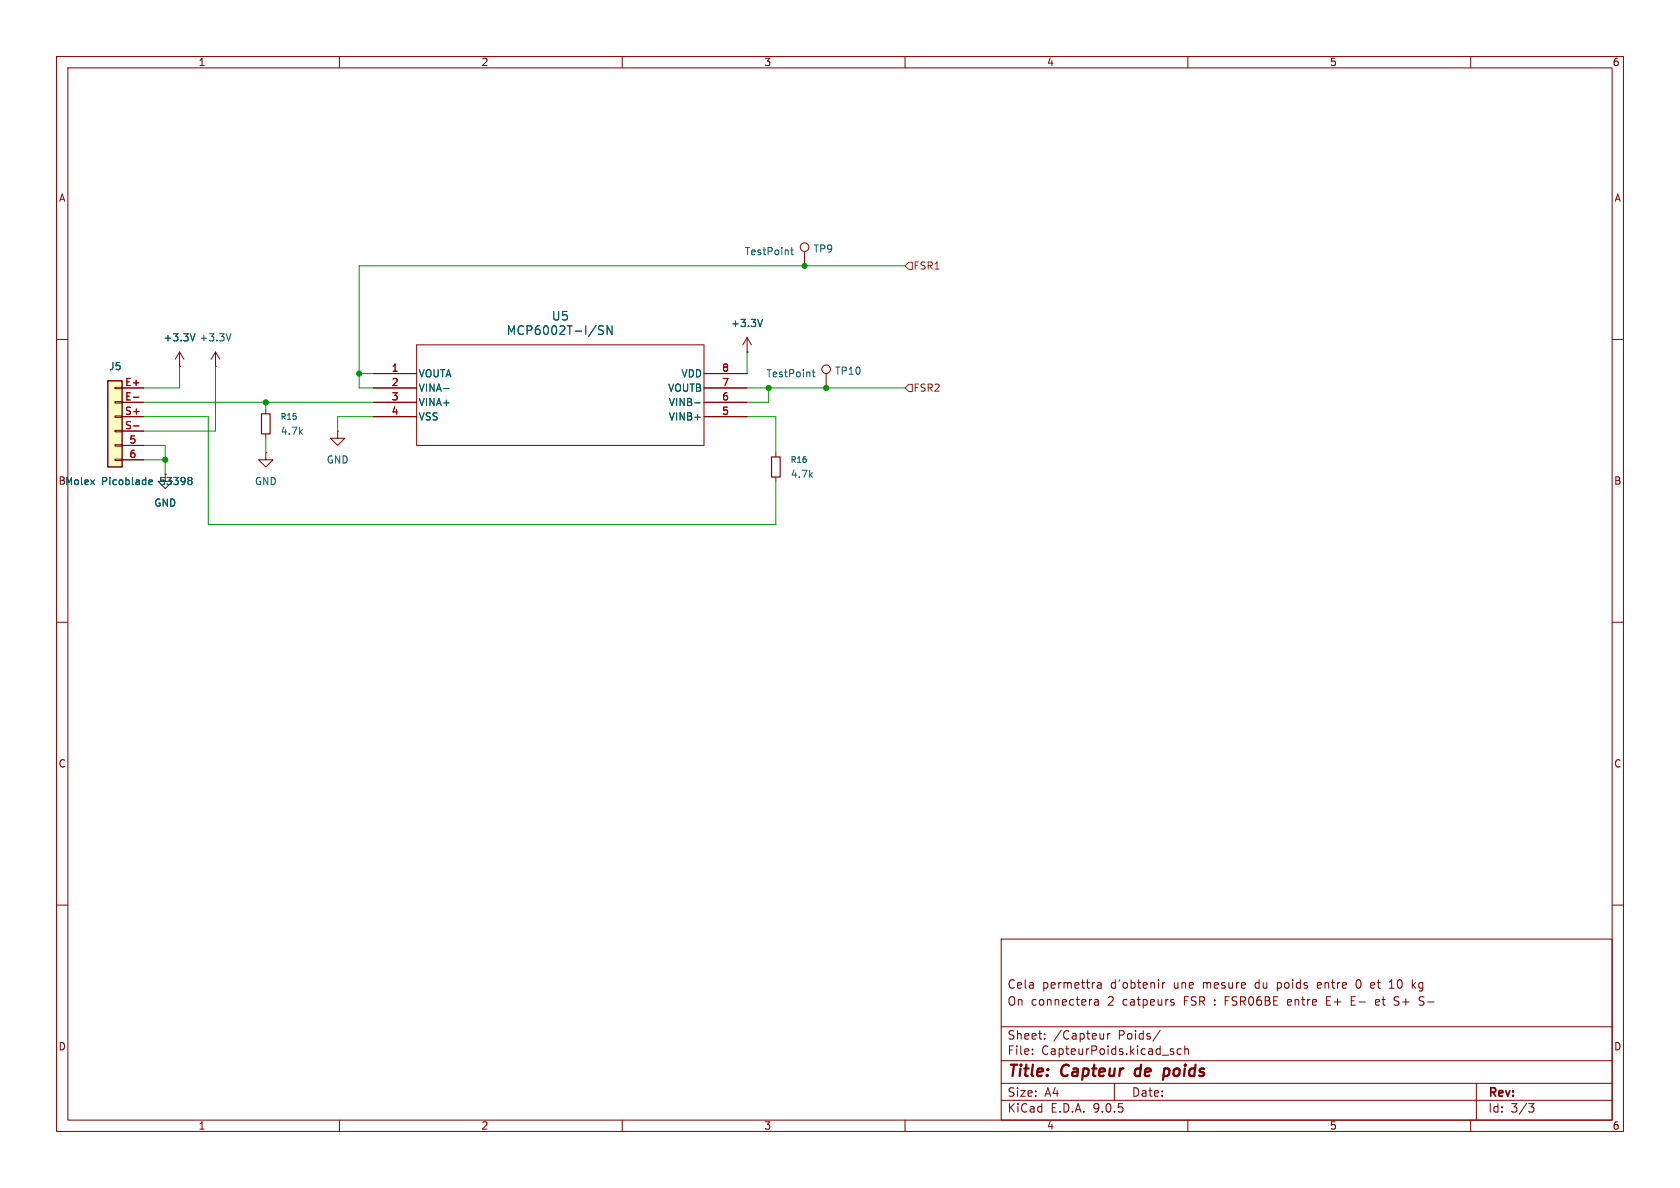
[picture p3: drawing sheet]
<svg xmlns="http://www.w3.org/2000/svg" width="297mm" height="210mm" viewBox="0 0 297 210" stroke-linecap="round" stroke-linejoin="round" font-family="sans-serif">
<g fill="none" stroke="#840000" stroke-width=".18">
<path d="M10 10h277v190h-277zM12 12h273v186h-273zM60 10v2M110 10v2M160 10v2M210 10v2M260 10v2M132.1 59.7l-.8 1.3M132.1 59.7l.7 1.3M132.1 59.7v2.5M142.2 44.5v2.5M10 60h2"/>
<path d="M31.7 64.8h.1M31.7 62.2l-.7 1.3M31.7 62.2l.8 1.3M31.7 62.2v2.6M38.1 64.8h.1M38.1 62.2l-.8 1.3M38.1 62.2l.8 1.3M38.1 62.2v2.6M66 66h7.7M66 68.6h7.7M66 71.1h7.7M66 73.7h7.7"/>
<path d="M73.7 61h50.8v17.7h-50.8zM124.5 66h7.6M124.5 68.6h7.6M124.5 71.1h7.6M124.5 73.7h7.6M132.1 62.2h.1M146 66v2.6M285 60h2M137.2 80v.8M137.2 84.3v.8M10 110h2M285 110h2"/>
<path d="M10 160h2M177 166h108v32h-108zM193.5 176.8h.6l.1 .9M194 173.8h.6l.1 .9M194.2 177.1h-.5a.29 .29 0 0 0-.2 .3 .29 .29 0 0 0 .2 .3l.5-.1M194.7 174.1h-.5a.29 .29 0 0 0-.2 .3 .29 .29 0 0 0 .2 .3l.5-.1M205.5 173.7v1M206 173.7l-.3 .1-.2 .2M207.2 176.7l.3 .1M207.2 177.2l.3 .1 .1 .2-.2 .2h-.3M227.7 176.8v.8M228.3 177.1l-.7 .1"/>
<path d="M233 173.8v.8M233.6 174.1l-.7 .1M234.5 176.9h.5M235.2 176.2h-.7v1.5h.7M238.9 176.9h.5M239.6 176.2h-.7v1.5h.7M240.1 173.2a.94 .94 0 0 0 0 1.5M240.2 177.1h1.2M242.4 174.6l.4 .1M242.8 173.7l-.4 .1M243 174.1l-.7 .1M243.8 176.8l-.4-.1-.2 .2v.7h.6"/>
<path d="M243.9 177.1l-.7 .1M245.6 174.7h.9M245.7 173.6l.3-.4v1.5M246.7 176.2l.6 .1M246.7 176.9l.5 .2M247.2 177.6l-.5 .1M249.8 174.1l.4 .6M250.2 173.7l-.5 .6M251 176.8l.6 .3 .1 .3-.2 .3-.6-.1M251 176.3h.7M252.4 177.1h1.1M285 160h2"/>
<path d="M60 198v2M110 198v2M160 198v2M177 194.5h108M177 191.5h108M177 187.5h108M177 181.5h108M182.5 186.3v.1M182.5 185.5v.1M184.7 183.6v.1M184.7 182.8v.1M195.1 182.7v1"/>
<path d="M195.1 183.6l-.2 .1M195.8 182.7v1M196.2 182.7l-.2 .1-.2 .2M197 191.5v3M205.1 182.1l-1.3 2M207.1 185.9l.4 .1v.2l-.2 .2h-.3M207.1 185.4l.4 .1M208.8 185.5l-.4-.1-.3 .3v.4l.1 .2h.6M209.5 185.5l.2-.1 .3 .1 .1 .9M209.5 184.9v1.5M210 198v2M260 198v2"/>
<path d="M261 191.5v6.5M270.2 195.1h1l-.5 .6 .4 .1 .1 .5-.3 .3h-.4"/>
<circle cx="142.2" cy="43.7" r=".76"/>
<circle cx="146" cy="65.3" r=".76"/>
</g>
<path d="M200.8 189.1l-.2 .7 .3 .4M205.7 190.1l.2 .1 .6-.1M205.8 189l.2-.1 .6 .1M205.8 188.9l-.2 2" fill="none" stroke="#840000" stroke-width=".4"/>
<path d="M34.5 59l-.5 1.3M40.8 59l-.4 1.3M106.7 57.7l-.6-.1-.3 .3 .2 .3 .6 .3v.5l-.2 .1-.6-.1M108.2 57.6v1.5l-.9-1.5v1.5M134.8 56.5l-.4 1.2M139.8 44.2h.5M140 43.8v1l.3 .2M78.4 68.7h1M122.8 71.2h1M143.6 65.8h.5M143.8 65.3v1.1l.3 .2" fill="none" stroke="#006464" stroke-width=".18"/>
<path d="M136.4 80.8h1.5v3.5h-1.5z" fill="none" stroke="#840000" stroke-width=".2"/>
<path d="M19 67.3h2.6v15.3h-2.6z" fill="#ffffc2"/>
<path d="M19 67.3h2.6v15.3h-2.6z" fill="none" stroke="#840000" stroke-width=".25"/>
<g fill="none" stroke="#840000" stroke-width=".18">
<path d="M20.3 68.5h1.3v.2h-1.3zM20.3 71h1.3v.2h-1.3zM20.3 73.5h1.3v.3h-1.3zM20.3 76.1h1.3v.2h-1.3zM20.3 78.6h1.3v.3h-1.3zM21.6 68.6h3.8M21.6 71.1h3.8M21.6 73.7h3.8M21.6 76.2h3.8M21.6 78.7h3.8M31.7 64.8h.1M47 72.4v.8"/>
<path d="M47 76.7v.8M59.7 76.2v1.3h1.3l-1.3 1.2-1.3-1.2h1.3M59.7 76.2h.1M66 68.6h7.7M66 71.1h7.7M66 73.7h7.7M66 66h7.7M124.5 68.6h7.6M124.5 71.1h7.6M124.5 73.7h7.6M124.5 66h7.6M132.1 62.2h.1"/>
<path d="M20.3 81.2h1.3v.2h-1.3zM21.6 81.3h3.8M29.2 83.8v1.3h1.3l-1.3 1.3-1.3-1.3h1.3M29.2 83.8h.1M47 80v1.3h1.3l-1.3 1.3-1.3-1.3h1.3M47 80h.1"/>
</g>
<path d="M23.6 70.2h1M23.6 75.3h1" fill="none" stroke="#a90000" stroke-width=".18"/>
<path d="M34.5 59l-.5 1.3M106.7 57.7l-.6-.1-.3 .3 .2 .3 .6 .3v.5l-.2 .1-.6-.1M108.2 57.6v1.5l-.9-1.5v1.5M134.8 56.5l-.4 1.2M78.4 68.7h1M122.8 71.2h1M26.3 85.2l.6-.1v-.2l-.4-.1-.2 .2 .1 .6h.5M33.9 84.5v.3M33.9 85.1v.4" fill="none" stroke="#006464" stroke-width=".18"/>
<path d="M46.2 73.2h1.6v3.5h-1.6z" fill="none" stroke="#840000" stroke-width=".2"/>
<path d="M160.7 46.4h.6v1.2h-.6l-.7-.6zM160.7 67.9h.6v1.3h-.6l-.7-.6z" fill="none" stroke="#725600" stroke-width=".18"/>
<g fill="none" stroke="#009600" stroke-width=".18">
<path d="M160 47h-96.5v21.6h2.5M25.4 73.7h11.4v19h100.4v-7.6M25.4 71.1h40.6M25.4 78.7h3.8v5.1M31.7 64.8v3.8h-6.3M38.1 64.8v11.4h-12.7M47 71.1v1.3M47 77.5v2.5M63.5 66h2.5M66 73.7h-6.3v2.5M132.1 68.6h27.9M132.1 73.7h5.1v6.3"/>
<path d="M132.1 62.2v3.8M135.9 68.6v2.5h-3.8M25.4 81.3h3.8"/>
</g>
<g fill="#009600" stroke="#009600" stroke-width=".18">
<circle cx="135.9" cy="68.6" r=".46"/>
<circle cx="142.2" cy="47" r=".46"/>
<circle cx="146" cy="68.6" r=".46"/>
<circle cx="47" cy="71.1" r=".46"/>
<circle cx="63.5" cy="66" r=".46"/>
<circle cx="29.2" cy="81.3" r=".46"/>
</g>
<g font-size="2.8" fill="#840000">
<text x="178" y="190.9">Title:</text>
<text x="187.7" y="190.9">Capteur</text>
<text x="201.5" y="190.9">de</text>
<text x="207.4" y="190.9">poids</text>
</g>
<g font-size="2.1" fill="#006464">
<text x="89.5" y="59.4">MCP6002T-I/SN</text>
<text x="97.5" y="56.9">U5</text>
</g>
<g font-size="2.1" fill="#840000">
<text x="178" y="178">On connectera</text>
<text x="178" y="175">Cela</text>
<text x="184.2" y="175">permettra</text>
<text x="195.9" y="178">2</text>
<text x="196.4" y="175">d'obtenir</text>
<text x="198.6" y="178">catpeurs</text>
<text x="207.6" y="175">une</text>
<text x="209.6" y="178">FSR : FSR06BE</text>
<text x="212.9" y="175">mesure</text>
<text x="222.3" y="175">du</text>
<text x="226.3" y="175">poids</text>
<text x="228.3" y="178">entre</text>
<text x="233.6" y="175">entre</text>
<text x="235.3" y="178">E+</text>
<text x="240.6" y="175">0</text>
<text x="243.3" y="175">et</text>
<text x="244.4" y="178">et</text>
<text x="246.8" y="175">10</text>
<text x="247.8" y="178">S+</text>
<text x="250.9" y="175">kg</text>
<text x="178" y="184">Sheet:</text>
<text x="186.2" y="184">/Capteur</text>
<text x="197.7" y="184">Poids/</text>
<text x="178" y="186.7">File:</text>
<text x="184.1" y="186.7">CapteurPoids.kicad_sch</text>
<text x="178" y="196.9">KiCad</text>
<text x="178" y="194.1">Size:</text>
<text x="184.7" y="194.1">A4</text>
<text x="185.7" y="196.9">E.D.A.</text>
<text x="193.3" y="196.9">9.0.5</text>
<text x="200" y="194.1">Date:</text>
<text x="263" y="194.3">Rev:</text>
<text x="263" y="196.9">Id:</text>
<text x="267.1" y="196.9">3/3</text>
</g>
<g font-size="1.8" fill="#840000">
<text x="35" y="11.9">1</text>
<text x="85" y="11.9">2</text>
<text x="135" y="11.9">3</text>
<text x="185" y="11.9">4</text>
<text x="235" y="11.9">5</text>
<text x="285" y="11.9">6</text>
<text x="10.3" y="35.9">A</text>
<text x="285.3" y="35.9">A</text>
<text x="10.3" y="85.9">BMolex</text>
<text x="285.3" y="85.9">B</text>
<text x="10.3" y="135.9">C</text>
<text x="285.3" y="135.9">C</text>
<text x="10.3" y="185.9">D</text>
<text x="285.3" y="185.9">D</text>
<text x="35" y="199.9">1</text>
<text x="85" y="199.9">2</text>
<text x="135" y="199.9">3</text>
<text x="185" y="199.9">4</text>
<text x="235" y="199.9">5</text>
<text x="285" y="199.9">6</text>
</g>
<g font-size="1.8" fill="#006464">
<text x="131.6" y="45.3">TestPoint</text>
<text x="143.7" y="44.9">TP9</text>
<text x="129.1" y="58">+3.3V</text>
<text x="19.2" y="65.6">J5</text>
<text x="28.8" y="60.6">+3.3V</text>
<text x="35.2" y="60.6">+3.3V</text>
<text x="73.9" y="66.9">VOUTA</text>
<text x="73.9" y="69.4">VINA-</text>
<text x="73.9" y="72">VINA+</text>
<text x="118" y="69.4">VOUTB</text>
<text x="118.1" y="72">VINB-</text>
<text x="120.4" y="66.9">VDD</text>
<text x="135.4" y="66.9">TestPoint</text>
<text x="147.5" y="66.4">TP10</text>
<text x="49.5" y="77.1">4.7k</text>
<text x="73.9" y="74.5">VSS</text>
<text x="118.1" y="74.5">VINB+</text>
<text x="57.7" y="82.1">GND</text>
<text x="11.4" y="86">Molex</text>
<text x="18" y="86">Picoblade</text>
<text x="27.2" y="89.8">GND</text>
<text x="28.4" y="86">53398</text>
<text x="45" y="86">GND</text>
<text x="139.7" y="84.7">4.7k</text>
</g>
<g font-size="1.8" fill="#725600">
<text x="161.4" y="47.9">FSR1</text>
<text x="161.4" y="69.4">FSR2</text>
</g>
<g font-size="1.8" fill="#a90000">
<text x="69.1" y="65.8">1</text>
<text x="127.6" y="65.8">8</text>
<text x="22" y="68.3">E+</text>
<text x="22" y="70.9">E-</text>
<text x="69.1" y="68.3">2</text>
<text x="69.1" y="70.9">3</text>
<text x="127.6" y="68.3">7</text>
<text x="127.6" y="70.9">6</text>
<text x="22" y="73.4">S+</text>
<text x="22" y="75.9">S-</text>
<text x="69.1" y="73.4">4</text>
<text x="127.6" y="73.4">5</text>
<text x="22.8" y="78.5">5</text>
<text x="22.8" y="81">6</text>
</g>
<g font-size="1.4" fill="#006464">
<text x="49.5" y="74.4">R15</text>
<text x="139.7" y="82">R16</text>
</g>
</svg>
